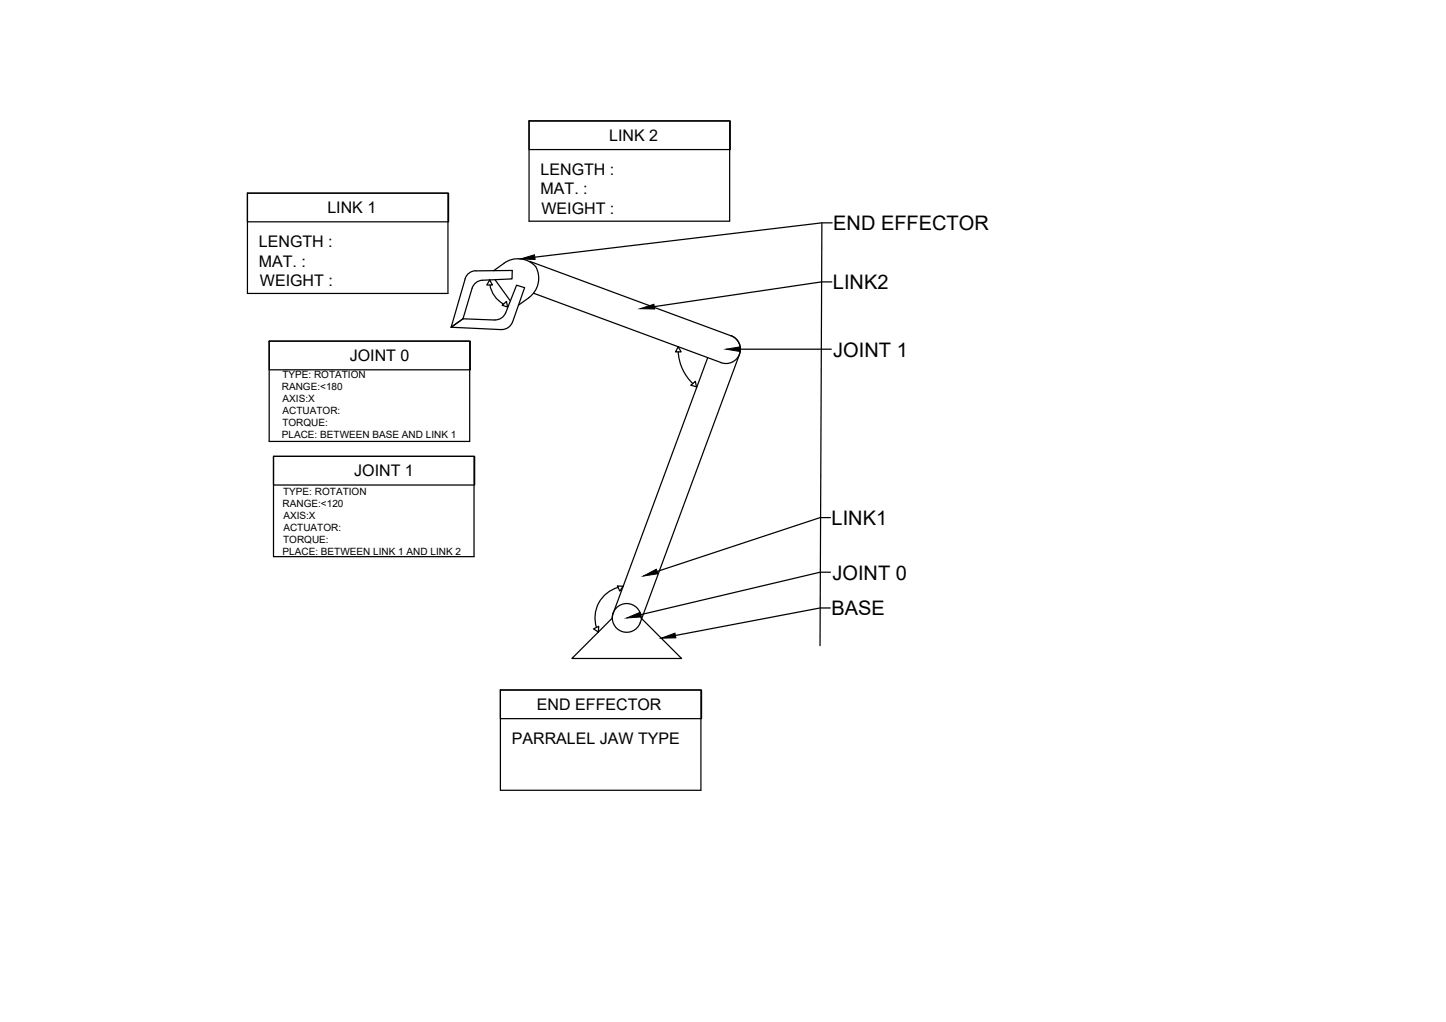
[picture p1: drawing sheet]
<svg xmlns="http://www.w3.org/2000/svg" width="297mm" height="210mm" viewBox="0 0 297 210" stroke-linecap="round" stroke-linejoin="round" font-family="sans-serif">
<!-- layer: 0 -->
<g fill="none" stroke="#000" stroke-width=".25">
<path d="M50.8 39.7h41.2v20.6h-41.2zM50.8 39.7h41.3v5.9h-41.3zM108.7 24.8h41.2v20.6h-41.2zM108.7 24.8h41.3v5.9h-41.3zM95.5 57.3a2.3 2.3 0 0 1 2.2-1.7l7.5-.1v1.8l-6.1 .3a2.3 2.3 0 0 0-2.1 1.6l-1.9 6.3M95.6 57.3l-2.9 9.9M100.6 57.5h.1M100.6 57.5l.6 1h-1.2zM100.6 58.5a5.5 5.5 0 0 0 2.8 4M101.4 55.6a7.4 7.4 0 0 1 5.1-2.5 4.9 4.9 0 0 1 3.5 1.7 4.9 4.9 0 0 1-1.4 6.3l-2.1 1.6M101.7 57.5l3.1 4.3M108.8 53.7l41.4 15.3"/>
<path d="M168.8 45.8l-.3 86.8M170.9 57.9h-2.2l-34.3 5.1M170.9 45.8h-2.1l-58.9 7M55.3 70.1h41.2v20.6h-41.2zM55.3 70.1h41.3v5.9h-41.3zM92.7 67.2l10.3 .5M95.1 65.5l-2.4 1.7M95.1 65.5l6.5 .2M103.2 62.7l.8-.8 .3 1.2zM103.9 64.2a2.3 2.3 0 0 1-2.3 1.5M103.9 64.3l2.2-5.7 1.7 .5-2.5 7a2.3 2.3 0 0 1-2.3 1.6M109.6 60.2l38.5 14.3a2.95 2.95 0 0 0 3.8-1.8 2.95 2.95 0 0 0-1.7-3.8 2.95 2.95 0 0 1 1.7 3.8l-20.4 55.2"/>
<path d="M139.3 71.2h.1M139.3 72.2a9.8 9.8 0 0 0 3 6.6M139.3 71.2l.6 1.1h-1.1zM142 79.1l.8-.8 .3 1.2zM143.1 79.4v.1M145.4 73.5l-19.4 52.4a2.95 2.95 0 0 0 1.7 3.8 2.95 2.95 0 0 0 3.8-1.8M152.1 71.7h18.7M56.2 93.7h41.2v20.6h-41.2zM56.2 93.7h41.3v5.9h-41.3zM170.6 117.5h-2.1l-36.9 8.7M170.6 106.3h-2.1l-33.5 11.1M121.9 129.2l1.1-.6-.1 1.2z"/>
<path d="M122.9 129.8h.1M125.8 126.9a2.95 2.95 0 0 1 2.9-2.9 2.95 2.95 0 0 1 3 2.9l8.3 8.3h-22.5l8.3-8.3M126.8 120.3l1.2 .1-.7 1zM127 120.7a6.5 6.5 0 0 0-4.5 8.2M128 120.4h.1M170.6 124.9h-2.1l-29.8 5.6M102.8 141.7h41.2v20.6h-41.2zM102.8 141.7h41.3v5.9h-41.3z"/>
</g>
<path d="M106.9 53.2l2.9-.9 .1 1zM131.5 63.4l2.8-.9 .2 1zM149.1 71.7l3-.5v1zM132.2 118.3l2.6-1.4 .3 .9zM128.7 126.9l2.8-1.1 .2 .9zM135.9 131.1l2.7-1.1 .2 1z" fill="#000" stroke="#000" stroke-width=".21"/>
<g font-size="4.1">
<text x="171.2" y="47.3">END EFFECTOR</text>
<text x="171.1" y="59.4">LINK2</text>
<text x="171.2" y="73.2">JOINT 1</text>
<text x="170.8" y="107.8">LINK1</text>
<text x="171" y="119">JOINT 0</text>
<text x="170.8" y="126.4">BASE</text>
</g>
<g font-size="3.3">
<text x="125.1" y="28.9">LINK 2</text>
<text x="111" y="36">LENGTH :</text>
<text x="111" y="39.9">MAT. :</text>
<text x="67.3" y="43.7">LINK 1</text>
<text x="111.2" y="43.9">WEIGHT :</text>
<text x="53.2" y="50.8">LENGTH :</text>
<text x="53.2" y="54.7">MAT. :</text>
<text x="53.4" y="58.7">WEIGHT :</text>
<text x="71.9" y="74.2">JOINT 0</text>
<text x="72.8" y="97.8">JOINT 1</text>
<text x="110.3" y="145.8">END EFFECTOR</text>
<text x="105.1" y="152.8">PARRALEL JAW TYPE</text>
</g>
<g font-size="2.1">
<text x="58" y="77.6">TYPE: ROTATION</text>
<text x="57.9" y="80.1">RANGE:&lt;180</text>
<text x="58" y="82.5">AXIS:X</text>
<text x="57.9" y="90">PLACE: BETWEEN BASE AND LINK 1</text>
<text x="58" y="87.5">TORQUE:</text>
<text x="58" y="85">ACTUATOR:</text>
<text x="58.2" y="101.7">TYPE: ROTATION</text>
<text x="58" y="104.2">RANGE:&lt;120</text>
<text x="58.2" y="106.6">AXIS:X</text>
<text x="58.2" y="111.6">TORQUE:</text>
<text x="58.2" y="109.1">ACTUATOR:</text>
<text x="58" y="114.1">PLACE: BETWEEN LINK 1 AND LINK 2</text>
</g>
</svg>
